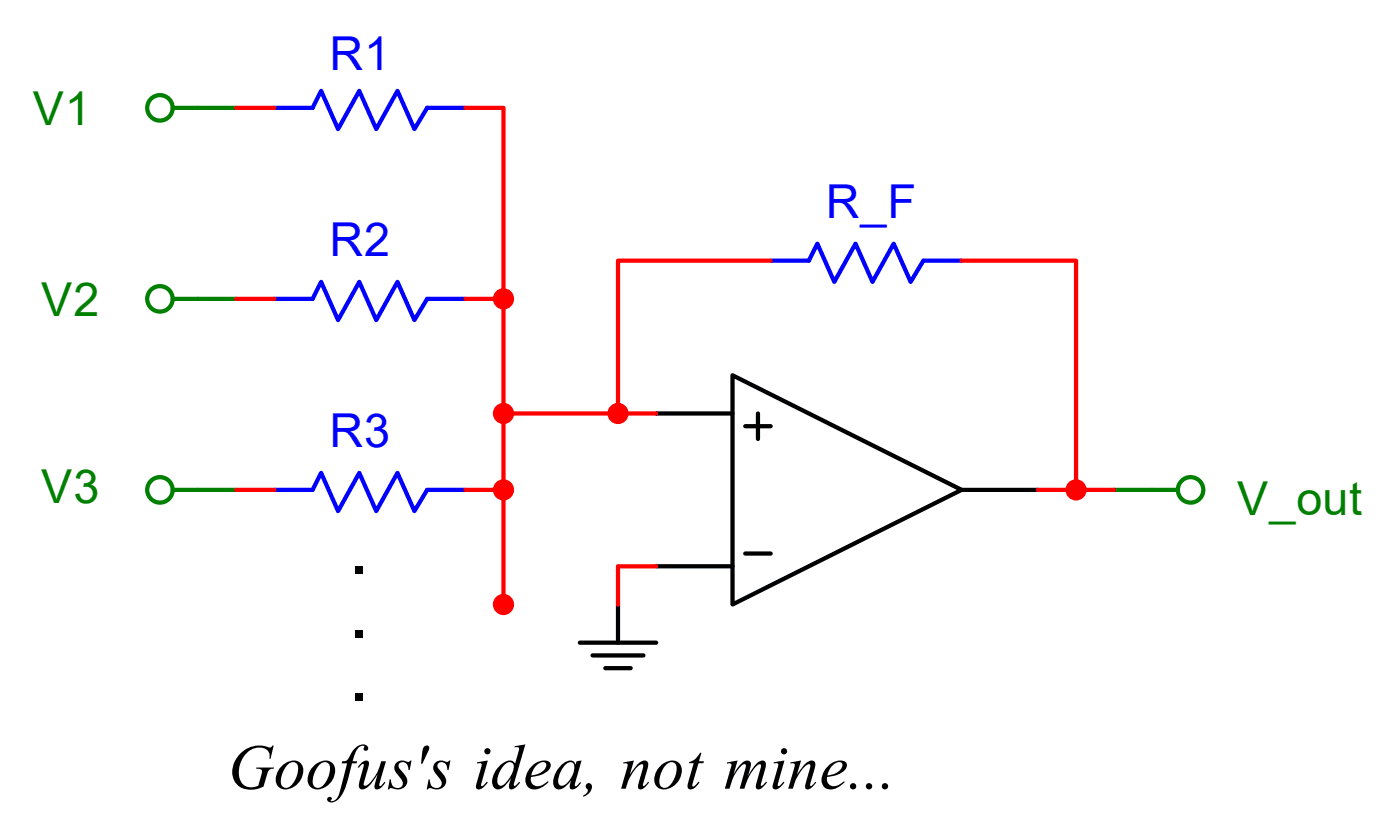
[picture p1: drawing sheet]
<svg xmlns="http://www.w3.org/2000/svg" width="70mm" height="42mm" viewBox="0 0 70 42" stroke-linecap="round" stroke-linejoin="round" font-family="sans-serif">
<path d="M28.9 32h3.8M29.6 32.7h2.5M30.2 33.3h1.3M30.8 30.1v1.9" fill="none" stroke="#000" stroke-width=".21"/>
<path d="M15.6 24.4l.4-.8 .9 1.9 1-1.9 .9 1.9 1-1.9 .9 1.9 .6-1.1" fill="none" stroke="#00f" stroke-width=".21"/>
<path d="M13.7 24.4h1.9" fill="none" stroke="#00f" stroke-width=".21"/>
<path d="M40.4 13l.4-.8 .8 1.9 1.1-1.9 .8 1.9 1.1-1.9 .8 1.9 .7-1.1M21.3 24.4h1.9" fill="none" stroke="#00f" stroke-width=".21"/>
<path d="M38.5 13h1.9" fill="none" stroke="#00f" stroke-width=".21"/>
<path d="M46.1 13h1.9" fill="none" stroke="#00f" stroke-width=".21"/>
<g fill="none" stroke="#008000" stroke-width=".21">
<path d="M8.6 24.4h1.3"/>
<circle cx="8" cy="24.4" r=".64"/>
</g>
<g fill="none" stroke="#008000" stroke-width=".21">
<path d="M9.9 24.4h1.9M57.5 24.4h1.3"/>
<circle cx="59.4" cy="24.4" r=".64"/>
</g>
<path d="M55.6 24.4h1.9" fill="none" stroke="#008000" stroke-width=".21"/>
<path d="M36.6 18.7l11.4 5.7-11.4 5.7zM32.7 20.6h3.9M32.7 28.2h3.9M37.2 27.6h1.3M37.2 21.3h1.3M37.8 20.6v1.3M48 24.4h3.8" fill="none" stroke="#000" stroke-width=".21"/>
<circle cx="53.7" cy="24.4" r=".42" fill="#f00" stroke="#f00" stroke-width=".21"/>
<path d="M15.6 14.9l.4-.8 .9 1.9 1-1.9 .9 1.9 1-1.9 .9 1.9 .6-1.1" fill="none" stroke="#00f" stroke-width=".21"/>
<path d="M13.7 14.9h1.9" fill="none" stroke="#00f" stroke-width=".21"/>
<path d="M15.6 5.4l.4-.9 .9 1.9 1-1.9 .9 1.9 1-1.9 .9 1.9 .6-1M21.3 14.9h1.9" fill="none" stroke="#00f" stroke-width=".21"/>
<path d="M13.7 5.4h1.9" fill="none" stroke="#00f" stroke-width=".21"/>
<path d="M21.3 5.4h1.9" fill="none" stroke="#00f" stroke-width=".21"/>
<circle cx="25.1" cy="14.9" r=".42" fill="#f00" stroke="#f00" stroke-width=".21"/>
<g fill="none" stroke="#008000" stroke-width=".21">
<path d="M8.6 14.9h1.3"/>
<circle cx="8" cy="14.9" r=".64"/>
</g>
<g fill="none" stroke="#008000" stroke-width=".21">
<path d="M8.6 5.4h1.3M9.9 14.9h1.9"/>
<circle cx="8" cy="5.4" r=".64"/>
</g>
<path d="M9.9 5.4h1.9" fill="none" stroke="#008000" stroke-width=".21"/>
<path d="M11.8 14.9h1.9M11.8 5.4h1.9M23.2 5.4h1.9v9.5M23.2 14.9h1.9M25.1 14.9v15.2M38.5 13h-7.7v7.6M48 13h5.7v11.4M11.8 24.4h1.9M23.2 24.4h1.9M25.1 20.6h7.6M32.7 28.2h-1.9v1.9M51.8 24.4h3.8" fill="none" stroke="#f00" stroke-width=".21"/>
<g fill="#f00" stroke="#f00" stroke-width=".21">
<circle cx="25.1" cy="24.4" r=".42"/>
<circle cx="25.1" cy="30.1" r=".42"/>
<circle cx="25.1" cy="20.6" r=".42"/>
<circle cx="30.8" cy="20.6" r=".42"/>
</g>
<text font-size="3.2" x="11.4" y="39.3">Goofus's idea, not mine...</text>
<g font-size="2.8">
<text x="17.5" y="28.6">.</text>
<text x="17.5" y="31.8">.</text>
<text x="17.5" y="34.9">.</text>
</g>
<g font-size="2.3" fill="#00f">
<text x="16.4" y="3.5">R1</text>
<text x="41.2" y="10.9">R_F</text>
<text x="16.4" y="12.8">R2</text>
<text x="16.4" y="22.3">R3</text>
</g>
<g font-size="2.3" fill="#008000">
<text x="1.6" y="6.2">V1</text>
<text x="2.1" y="15.8">V2</text>
<text x="2.1" y="25.1">V3</text>
<text x="61.7" y="25.7">V_out</text>
</g>
</svg>
